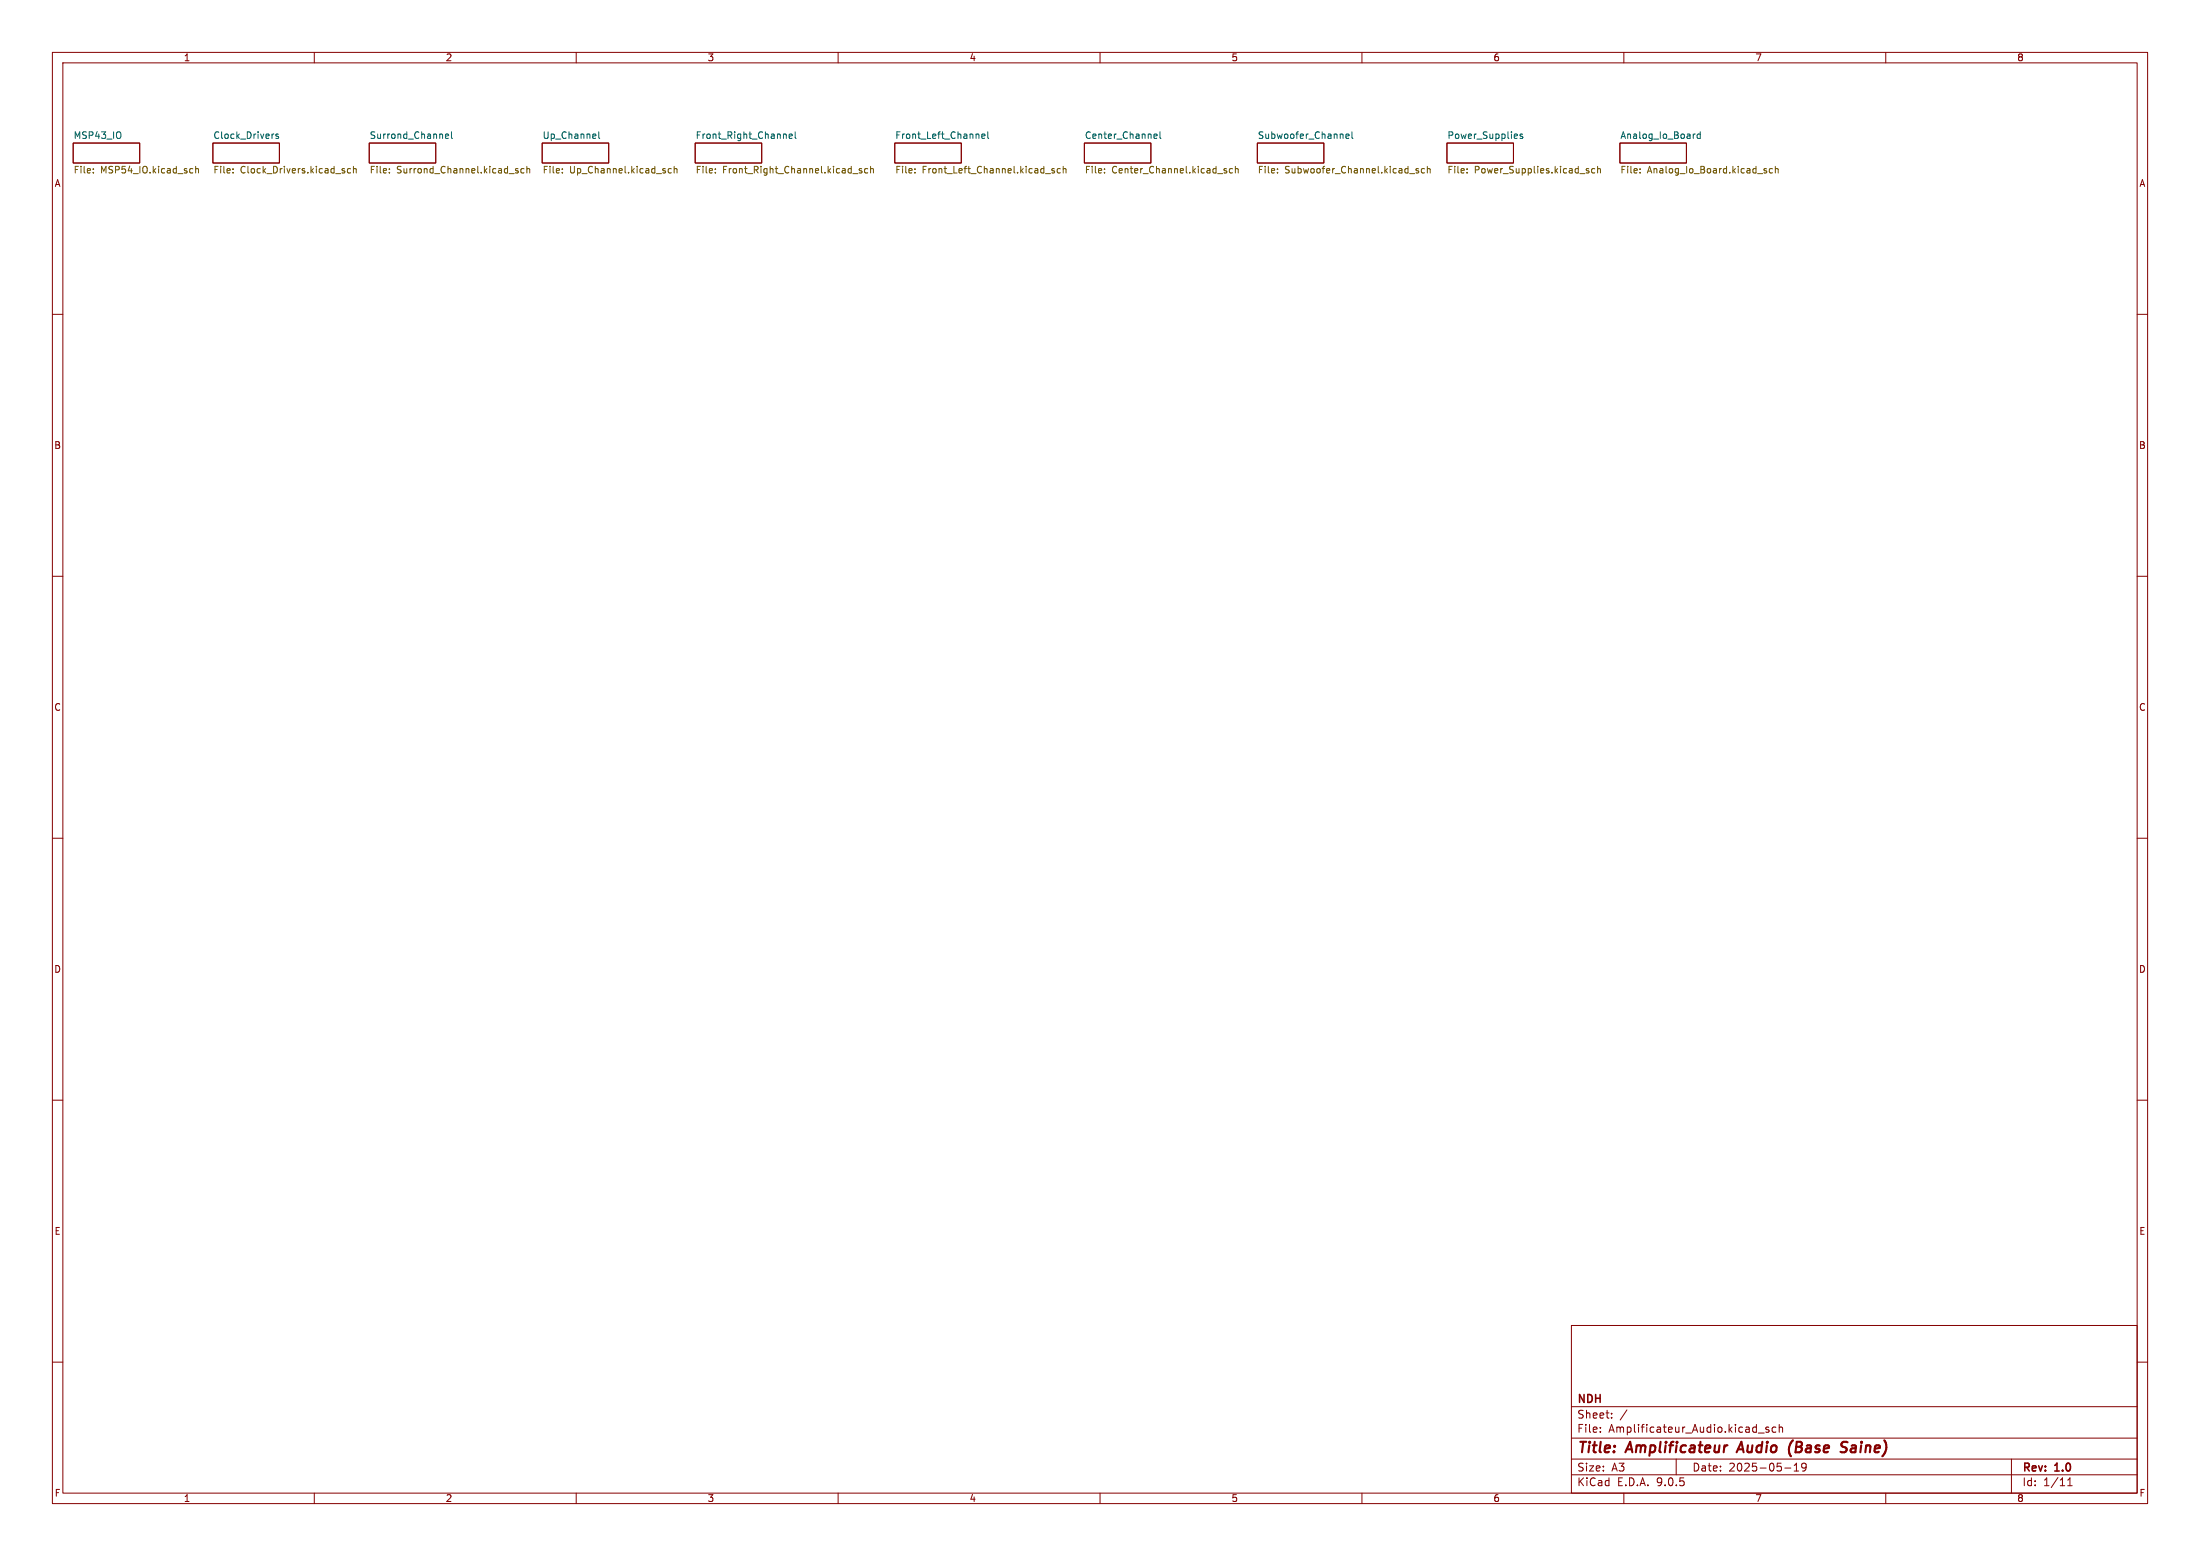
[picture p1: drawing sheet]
<svg xmlns="http://www.w3.org/2000/svg" width="420mm" height="297mm" viewBox="0 0 420 297" stroke-linecap="round" stroke-linejoin="round" font-family="sans-serif">
<g fill="none" stroke="#840000" stroke-width=".19">
<path d="M10 10h400v277h-400zM12 12h396v273h-396zM60 10v2M110 10v2M160 10v2M210 10v2M260 10v2M310 10v2M360 10v2M14 27.3h12.7v3.8h-12.7zM40.6 27.3h12.7v3.8h-12.7zM70.5 27.3h12.7v3.8h-12.7z"/>
<path d="M103.5 27.3h12.7v3.8h-12.7zM132.7 27.3h12.7v3.8h-12.7zM170.8 27.3h12.7v3.8h-12.7zM207 27.3h12.7v3.8h-12.7zM240 27.3h12.7v3.8h-12.7zM276.2 27.3h12.7v3.8h-12.7zM309.2 27.3h12.7v3.8h-12.7zM10 60h2M408 60h2M10 110h2M408 110h2M10 160h2"/>
<path d="M408 160h2M10 210h2M408 210h2M300 253h108v32h-108zM10 260h2M300 278.5h108M300 274.5h108M300 268.5h108M305.5 273.2v.2M305.5 272.5v.1M307.7 270.5v.2M307.7 269.8v.1"/>
<path d="M310.6 269.1l-1.3 1.9M320 278.5v3M335.7 273.5h1.1M337.7 272.5l-.4-.1-.2 .2 .1 .2 .5 .2v.3h-.6M339 272.5l-.4-.1-.3 .3 .1 .6h.6M339.7 272.5l.2-.1 .3 .1 .1 .9M339.7 271.9v1.5M342.5 279.7l.4-.4v1.5M344 279.4l-.1 .5 .2 .2 .4 .1 .3-.3M344.7 279.4a.99 .99 0 0 1-.3 1.4h-.3M384 278.5v6.5M408 260h2"/>
<path d="M60 285v2M110 285v2M160 285v2M210 285v2M260 285v2M300 281.5h108M310 285v2M340.7 280.2h1.2M342.5 280.8h.9M360 285v2M394.7 283.6h.9M394.7 282.5l.5-.4v1.5"/>
</g>
<path d="M329.6 275.9h.2M332.4 275.2l-.9 2M341.6 277.4l.3 .6M342.3 274.9l-.5 .6-.3 .8M351.7 276.1l.7 .2a.51 .51 0 0 1 .1 .6 .51 .51 0 0 1-.4 .3h-.5M351.8 275.3h.9" fill="none" stroke="#840000" stroke-width=".4"/>
<g fill="none" stroke="#006464" stroke-width=".19">
<path d="M52.2 25.6h.1M53.1 25.6h-.3l-.1 .2v.1l.4 .2v.3h-.4M85 26l.6-.1v-.3h-.4l-.2 .2 .1 .6h.5M86.2 25.2v1l.2 .2M114.3 25.2v1l.2 .2M149.9 25.6l.2 .2v.6M150.7 26l.6-.1-.1-.3h-.4l-.1 .2v.6h.5M151.8 25.2v1l.2 .2M187.4 26l.6-.1v-.3h-.4l-.2 .2 .1 .6h.5M188.6 25.2v1l.2 .2M220.4 25.6h.3l.2 .3-.6 .1M220.4 26.4h.4"/>
<path d="M221.4 25.2v1l.2 .2M256.9 26l.6-.1v-.3h-.4l-.2 .2 .1 .6h.5M258.1 25.2v1l.2 .2M289.5 25.6l.2 .3-.6 .1M289.6 26.4h-.1M290.7 25.6h-.3l-.2 .2v.1l.5 .2v.3h-.5M323.6 25.6h-.2M324.6 25.6h-.4l-.2 .2 .1 .6h.5M324.6 25.2v1.2"/>
</g>
<g fill="none" stroke="#725600" stroke-width=".19">
<path d="M17.8 32.9v.1M17.8 32.2v.2M36.7 32.2h.1M36.8 33h-.1M37.4 32.3l.1-.1h.3l.1 .8M37.4 31.8v1.2M44.5 32.9v.1M44.5 32.2v.2M65.7 32.6l.1 .2-.1 .2M65.7 32.2h.1M66.9 32.2h-.3l-.3 .2 .1 .6h.5M67.5 32.3l.2-.1h.3v.8"/>
<path d="M67.5 31.8v1.2M74.3 32.9v.1M74.3 32.2v.2M98.4 32.4l.5 .4-.1 .2h-.4M98.9 32.2h-.3l-.2 .2M100 32.2h-.3l-.3 .2 .2 .6h.4M100.6 32.3l.2-.1h.3v.8M100.6 31.8v1.2M107.4 32.9v.1M107.4 32.2v.2M128.2 32.2h-.4l-.2 .2 .1 .6h.5M128.7 32.3l.2-.1h.3v.8"/>
<path d="M128.7 31.8v1.2M136.6 32.9v.1M136.6 32.2v.2M162.8 33.1h1M164.5 32.2h-.3l-.2 .2 .1 .1 .4 .2v.3h-.5M165.7 32.2h-.4l-.3 .2 .2 .6h.5M166.2 32.3l.2-.1h.3v.8M166.2 31.8v1.2M174.7 32.9v.1M174.7 32.2v.2M199.6 33.1h.9M201.3 32.2h-.3l-.2 .2 .1 .1 .4 .2v.3h-.5"/>
<path d="M202.4 32.2h-.3l-.3 .2 .1 .6h.5M203 32.3l.1-.1h.4v.8M203 31.8v1.2M210.9 32.9v.1M210.9 32.2v.2M233.8 32.6l.3 .1 .1 .1-.4 .2M233.8 32.2h.3M235.3 32.2h-.4l-.2 .2 .1 .6h.5M235.8 32.3l.2-.1h.3l.1 .8M235.8 31.8v1.2M243.9 32.9v.1M243.9 32.2v.2"/>
<path d="M270.8 32.2h-.3l-.2 .2 .1 .1 .4 .2v.3h-.5M271.9 32.2h-.3l-.3 .2 .2 .6h.4M272.5 32.3l.2-.1h.3v.8M272.5 31.8v1.2M280.1 32.9v.1M280.1 32.2v.2M303 32.6l.3 .1 .1 .1-.5 .2M303 32.2h.3M304.4 32.2h-.3l-.3 .2 .2 .6h.4M305 32.3l.2-.1h.3v.8M305 31.8v1.2M313.1 32.9v.1"/>
<path d="M313.1 32.2v.2M336.9 32.6l.3 .1 .1 .1-.4 .2M336.9 32.2h.3M338.4 32.2h-.4l-.2 .2 .1 .6h.5M338.9 32.3l.2-.1h.3l.1 .8M338.9 31.8v1.2"/>
</g>
<g font-size="2.8" fill="#840000">
<text x="301" y="277.9">Title:</text>
<text x="310.6" y="277.9">Amplificateur</text>
<text x="332.7" y="277.9">Audio</text>
<text x="343.1" y="277.9">(Base</text>
<text x="353.9" y="277.9">Saine)</text>
</g>
<g font-size="2.1" fill="#840000">
<text x="301" y="268.2">NDH</text>
<text x="301" y="273.7">File:</text>
<text x="301" y="271">Sheet:</text>
<text x="307.1" y="273.7">Amplificateur_Audio.kicad_sch</text>
<text x="301" y="281.1">Size:</text>
<text x="307.6" y="281.1">A3</text>
<text x="323" y="281.1">Date:</text>
<text x="330" y="281.1">2025-05-19</text>
<text x="386" y="281.3">Rev:</text>
<text x="392.4" y="281.3">1.0</text>
<text x="301" y="283.9">KiCad</text>
<text x="308.7" y="283.9">E.D.A.</text>
<text x="316.3" y="283.9">9.0.5</text>
<text x="386" y="283.9">Id:</text>
<text x="390.1" y="283.9">1/11</text>
</g>
<g font-size="1.8" fill="#840000">
<text x="35" y="11.9">1</text>
<text x="85" y="11.9">2</text>
<text x="135" y="11.9">3</text>
<text x="185" y="11.9">4</text>
<text x="235" y="11.9">5</text>
<text x="285" y="11.9">6</text>
<text x="335" y="11.9">7</text>
<text x="385" y="11.9">8</text>
<text x="10.3" y="35.9">A</text>
<text x="408.3" y="35.9">A</text>
<text x="10.3" y="85.9">B</text>
<text x="408.2" y="85.9">B</text>
<text x="10.3" y="135.9">C</text>
<text x="408.2" y="135.9">C</text>
<text x="10.3" y="185.9">D</text>
<text x="408.2" y="185.9">D</text>
<text x="10.3" y="235.9">E</text>
<text x="408.3" y="235.9">E</text>
<text x="10.3" y="285.9">F</text>
<text x="35" y="286.9">1</text>
<text x="85" y="286.9">2</text>
<text x="135" y="286.9">3</text>
<text x="185" y="286.9">4</text>
<text x="235" y="286.9">5</text>
<text x="285" y="286.9">6</text>
<text x="335" y="286.9">7</text>
<text x="385" y="286.9">8</text>
<text x="408.3" y="285.9">F</text>
</g>
<g font-size="1.8" fill="#006464">
<text x="14" y="26.6">MSP43_IO</text>
<text x="40.6" y="26.6">Clock_Drivers</text>
<text x="70.5" y="26.6">Surrond_Channel</text>
<text x="103.5" y="26.6">Up_Channel</text>
<text x="132.7" y="26.6">Front_Right_Channel</text>
<text x="170.8" y="26.6">Front_Left_Channel</text>
<text x="207" y="26.6">Center_Channel</text>
<text x="240" y="26.6">Subwoofer_Channel</text>
<text x="276.2" y="26.6">Power_Supplies</text>
<text x="309.2" y="26.6">Analog_Io_Board</text>
</g>
<g font-size="1.8" fill="#725600">
<text x="14" y="33.4">File:</text>
<text x="19.2" y="33.4">MSP54_IO.kicad_sch</text>
<text x="40.6" y="33.4">File:</text>
<text x="45.9" y="33.4">Clock_Drivers.kicad_sch</text>
<text x="70.5" y="33.4">File:</text>
<text x="75.7" y="33.4">Surrond_Channel.kicad_sch</text>
<text x="103.5" y="33.4">File:</text>
<text x="108.7" y="33.4">Up_Channel.kicad_sch</text>
<text x="132.7" y="33.4">File:</text>
<text x="137.9" y="33.4">Front_Right_Channel.kicad_sch</text>
<text x="170.8" y="33.4">File:</text>
<text x="176" y="33.4">Front_Left_Channel.kicad_sch</text>
<text x="207" y="33.4">File:</text>
<text x="212.2" y="33.4">Center_Channel.kicad_sch</text>
<text x="240" y="33.4">File:</text>
<text x="245.3" y="33.4">Subwoofer_Channel.kicad_sch</text>
<text x="276.2" y="33.4">File:</text>
<text x="281.4" y="33.4">Power_Supplies.kicad_sch</text>
<text x="309.2" y="33.4">File:</text>
<text x="314.5" y="33.4">Analog_Io_Board.kicad_sch</text>
</g>
</svg>
